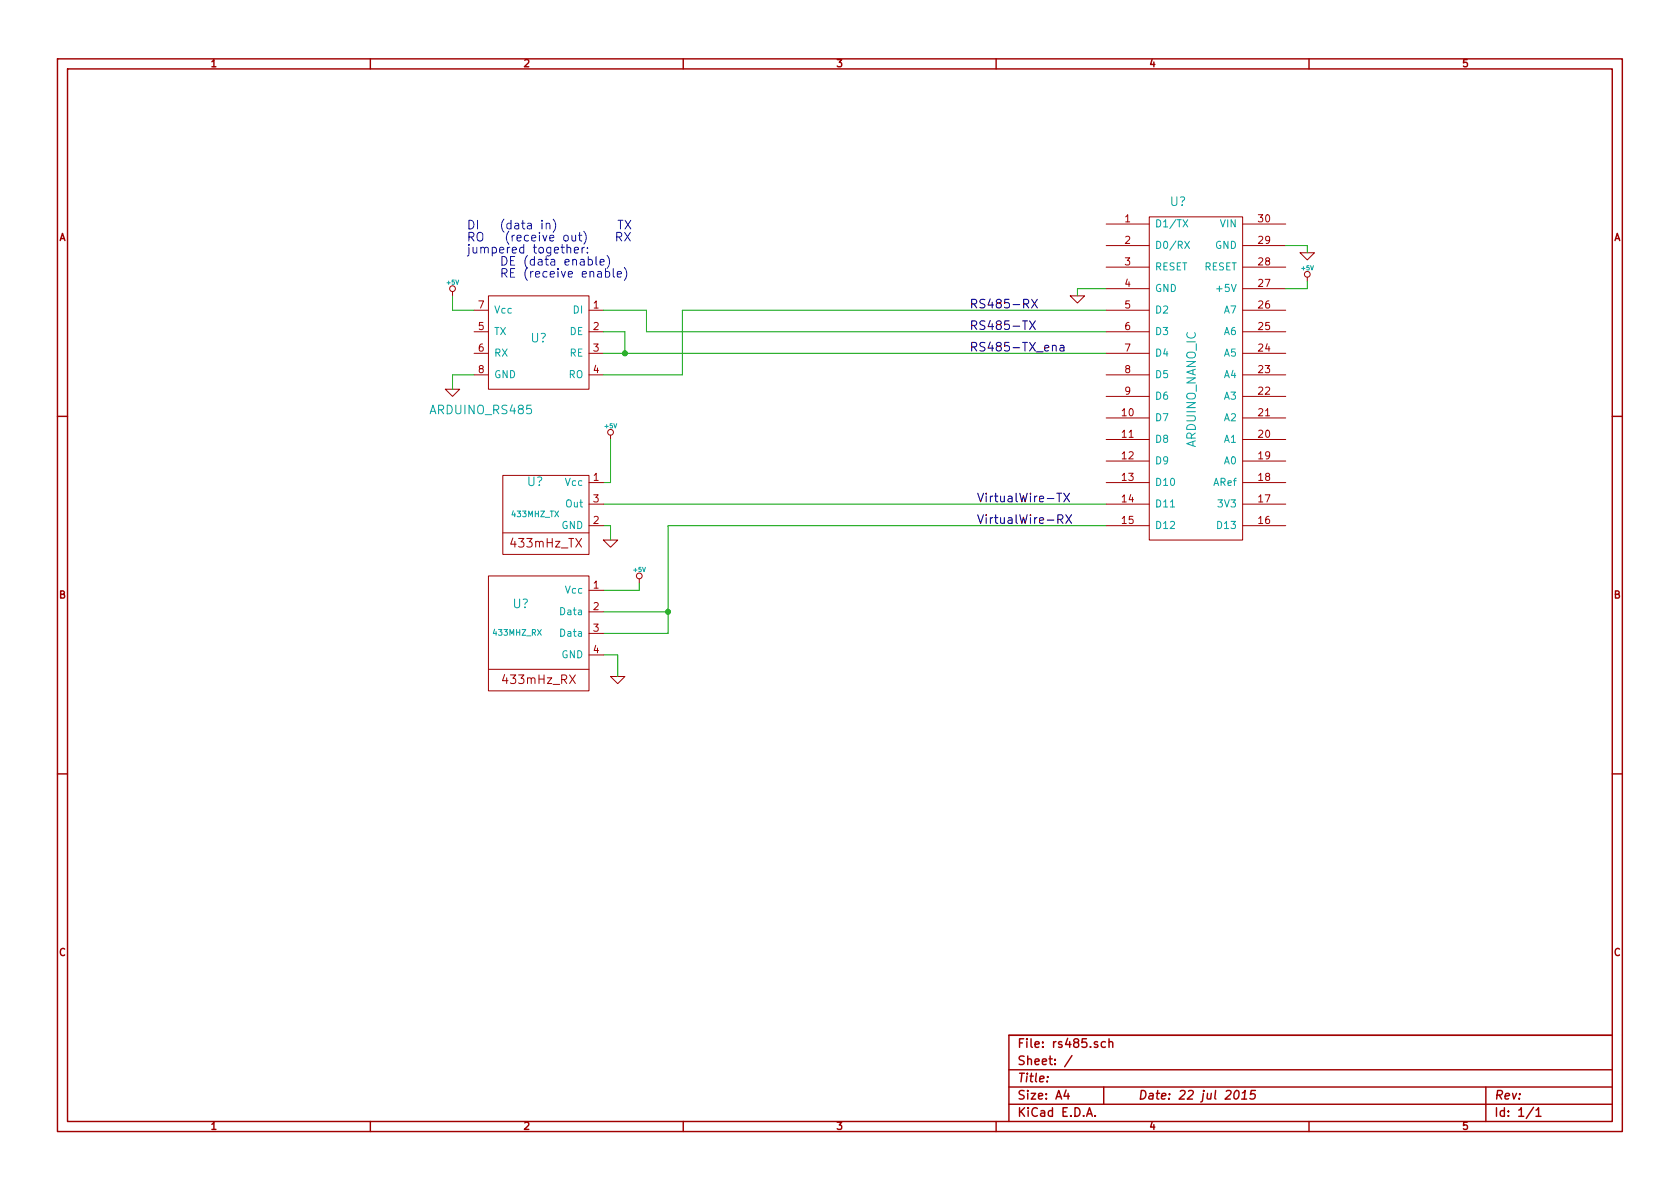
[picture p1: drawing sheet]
<svg xmlns="http://www.w3.org/2000/svg" width="297mm" height="210mm" viewBox="0 0 297 210" stroke-linecap="round" stroke-linejoin="round" font-family="sans-serif">
<g fill="none" stroke="#a00000" stroke-width=".25">
<path d="M10.2 10.4h276.6v189.7h-276.6zM11.9 12.2h273.2v186.1h-273.2zM65.5 10.4v1.8M120.8 10.4v1.8M176.1 10.4v1.8M231.4 10.4v1.8M10.2 73.6h1.7M285.1 73.6h1.7M10.2 136.8h1.7M285.1 136.8h1.7M65.5 198.3v1.8M120.8 198.3v1.8"/>
<path d="M176.1 198.3v1.8M178.4 189.2h106.7M178.4 195.3h106.7M178.4 192.2h106.7M185.2 190.4v.1M188.5 192.8l-.4 1h1M188.8 193.3v1.1M189.5 186.7l-1.3 1.9M192.1 197.4l.5-1.5 .5 1.5M192.3 197h.7M193.6 197.3v.1M195.1 192.2v3.1"/>
<path d="M195.5 184.3a.48 .48 0 0 0-.7 0v.8l.2 .1 .5-.1M196.1 184.3h.1a.36 .36 0 0 1 .5 .1v.8M196.1 183.7v1.5M218.4 193l.4-.2a.88 .88 0 0 1-.3 1.6l-.3-.3a1.19 1.19 0 0 1 .2-1.1zM219.5 194.4h.9M219.7 193.3l.5-.5-.2 1.6M222 192.8h-.8l-.1 .8 .2-.2 .5 .1 .1 .2-.1 .5-.2 .2-.6-.2M231.4 198.3v1.8M262.7 192.2v6.1M271.1 195.8l-1.3 2M271.6 196.3l.4-.4v1.5M271.6 197.4h.9"/>
<path d="M285.1 183.1h-106.7v15.2"/>
</g>
<g fill="none" stroke="#a00000" stroke-width=".18">
<path d="M195.6 39.6h7.6M203.2 38.3h16.5v57.2h-16.5zM219.7 39.6h7.6M80 51.6v.7M83.8 54.9h2.6M83.8 58.7h2.6M86.4 52.3h17.7v16.5h-17.7zM104.1 54.9h2.6M104.1 58.7h2.6M189.2 52.3h2.6l-1.3 1.3zM195.6 43.4h7.6M195.6 47.2h7.6"/>
<path d="M195.6 51h7.6M195.6 54.9h7.6M195.6 58.7h7.6M219.7 43.4h7.6M219.7 47.2h7.6M219.7 51h7.6M219.7 54.9h7.6M219.7 58.7h7.6M229.9 44.7h2.5l-1.3 1.3zM231.1 49v.8M78.7 68.8h2.6l-1.3 1.3zM83.8 62.5h2.6"/>
<path d="M83.8 66.3h2.6M104.1 62.5h2.6M104.1 66.3h2.6M107.9 77v.7M195.6 62.5h7.6M195.6 66.3h7.6M195.6 70.1h7.6M195.6 73.9h7.6M195.6 77.7h7.6M219.7 62.5h7.6M219.7 66.3h7.6M219.7 70.1h7.6"/>
<path d="M219.7 73.9h7.6M219.7 77.7h7.6M88.9 94.2h15.2zM88.9 84.1h15.2v13.9h-15.2zM104.1 85.3h2.6M104.1 89.1h2.6M104.1 93h2.6M106.7 95.5h2.5l-1.3 1.3zM195.6 81.5h7.6M195.6 85.3h7.6M195.6 89.1h7.6M195.6 93h7.6"/>
<path d="M219.7 81.5h7.6M219.7 85.3h7.6M219.7 89.1h7.6M219.7 93h7.6M86.4 118.4h17.7zM86.4 101.8h17.7v20.4h-17.7zM104.1 104.4h2.6M104.1 108.2h2.6M104.1 112h2.6M104.1 115.8h2.6M107.9 119.6h2.6l-1.3 1.3zM113 102.4v.7"/>
<circle cx="80" cy="51" r=".51"/>
<circle cx="231.1" cy="48.5" r=".51"/>
<circle cx="108" cy="76.4" r=".51"/>
<circle cx="113" cy="101.8" r=".51"/>
</g>
<path d="M209.2 38.9l.8 1.2M210 38.9l-.8 1.2M209.5 42.7l.8 1.2M210.3 42.7l-.8 1.2" fill="none" stroke="#00a0a0" stroke-width=".18"/>
<g fill="none" stroke="#00a000" stroke-width=".18">
<path d="M80 52.3v2.6h3.8M106.7 54.9h7.6v3.8h81.3M106.7 58.7h3.8v3.8M195.6 54.9h-75v11.4h-13.9M195.6 51h-5.1v1.3M227.3 43.4h3.8v1.3M231.1 49.8v1.2h-3.8M83.8 66.3h-3.8v2.5M106.7 62.5h88.9M107.9 77.7v7.6h-1.2M106.7 89.1h88.9M106.7 93h1.2v2.5"/>
<path d="M195.6 93h-77.5v19h-11.4M106.7 108.2h11.4M106.7 115.8h2.5v3.8M113 103.1v1.3h-6.3"/>
</g>
<g fill="#00a000" stroke="#00a000" stroke-width=".25">
<circle cx="110.5" cy="62.5" r=".41"/>
<circle cx="118.1" cy="108.2" r=".41"/>
</g>
<g fill="none" stroke="#000" stroke-width=".18">
<path d="M182 56.7l1.1 1.6M182.4 52.9l1 1.6M183.1 56.7l-1.1 1.6M183.4 52.9l-1 1.6M187.5 61.1h.5l.1 1M188.1 61.4l-.5 .1a.3 .3 0 0 0-.2 .3 .3 .3 0 0 0 .2 .3l.5-.1M186.8 87.2h.9M187 91.8h.8l.1-.3v-.3l-.3-.2h-.6v1.6M187.3 87.2v1.5M187.4 91.8l.5 .8M188.1 87.2l1 1.5M188.4 91l1.1 1.6"/>
<path d="M189.1 87.2l-1 1.5M189.5 91l-1.1 1.6"/>
</g>
<g fill="none" stroke="#00f" stroke-width=".18">
<path d="M95.8 39v.1M95.8 39.5v1M96.6 39.6v-.1a.36 .36 0 0 1 .6 .2v.8M96.6 39.5v1M97.8 38.8a1.75 1.75 0 0 1 0 2.3M109.3 39h.8M109.7 39v1.5M110.5 39l1 1.5M111.5 39l-1 1.5M99.7 41.8l.3-.2 .4 .2v.7l-.2 .1-.5-.1zM101.5 44.2l.8-.1-.1-.3-.4-.1-.3 .3 .1 .7h.6M102.6 45.9h.6l.1 1"/>
<path d="M102.9 43.7v1M103.3 46.2l-.5 .1a.3 .3 0 0 0-.2 .3 .3 .3 0 0 0 .2 .3l.5-.1M103.4 43.7l-.3 .1-.2 .2M103.9 44.6v.1M103.9 43.8v.2M104 45.9a.48 .48 0 0 1 .7 .1v.8l-.3 .1-.4-.1M104 45.4v1.5M104.3 48.2l.1-.1a.36 .36 0 0 1 .6 .1v.8M105.4 45.4v1.3l.2 .2M105.7 48.1h.6v.9M106.1 46.4l.7-.2v-.3h-.5l-.2 .2 .1 .7h.6M106.3 48.4h-.5a.3 .3 0 0 0-.2 .3 .3 .3 0 0 0 .2 .3l.5-.1"/>
<path d="M107.1 48.1a.48 .48 0 0 1 .6 .1v.7l-.2 .1-.4-.1M107.1 47.5v1.5M107.3 45.2a1.75 1.75 0 0 1 0 2.3M108.4 47.5v1.3l.3 .2M109 41.9l.8-.1 .1-.2v-.4l-.3-.1h-.6v1.5M109.1 48.5l.8-.1-.1-.3-.4-.1-.3 .2 .1 .7h.6M109.4 41.9l.5 .7M110.4 47.3a1.75 1.75 0 0 1 0 2.3M110.4 41.1l1.1 1.5M111.5 41.1l-1.1 1.5"/>
</g>
<g font-size="2.1" fill="#00f">
<text x="82.5" y="40.6">DI</text>
<text x="86.4" y="40.6">(data in)</text>
<text x="82.5" y="42.8">RO</text>
<text x="82.5" y="44.9">jumpered together:</text>
<text x="85.5" y="47">DE (data enable)</text>
<text x="87.5" y="42.8">(receive out)</text>
<text x="101.7" y="42.8">RX</text>
<text x="85.5" y="49.2">RE (receive enable)</text>
</g>
<g font-size="2.1" fill="#00a0a0">
<text x="206.9" y="36.5">U?</text>
<text x="93.9" y="60.6">U?</text>
<text x="76.3" y="73.3">ARDUINO_RS485</text>
<text x="211.5" y="79.1" transform="rotate(-90 211.5 79.1)">ARDUINO_NANO_IC</text>
<text x="93.2" y="86">U?</text>
<text x="90.7" y="107.6">U?</text>
</g>
<g font-size="2.1">
<text x="171.4" y="58.4">RS485-TX</text>
<text x="171.4" y="54.6">RS485-RX</text>
<text x="171.4" y="62.2">RS485-TX_ena</text>
<text x="172.7" y="88.9">VirtualWire-TX</text>
<text x="172.7" y="92.7">VirtualWire-RX</text>
</g>
<g font-size="2.1" fill="#a00000">
<text x="90.6" y="96.9">433mHz_TX</text>
<text x="89.2" y="121">433mHz_RX</text>
<text x="179.9" y="185.4">File: rs485.sch</text>
<text x="179.9" y="191.5">Title:</text>
<text x="179.9" y="188.4">Sheet: /</text>
<text x="179.9" y="197.6">KiCad E.D.A.</text>
<text x="179.9" y="194.5">Size: A4</text>
<text x="201.2" y="194.5">Date: 22 jul 2015</text>
<text x="264.2" y="194.5">Rev:</text>
<text x="264.2" y="197.6">Id: 1/1</text>
</g>
<g font-size="1.8" fill="#a00000">
<text x="37.3" y="11.9">1</text>
<text x="92.7" y="11.9">2</text>
<text x="148" y="11.9">3</text>
<text x="203.3" y="11.9">4</text>
<text x="258.6" y="11.9">5</text>
<text x="198.9" y="39.4">1</text>
<text x="222.6" y="39.4">30</text>
<text x="10.4" y="42.7">A</text>
<text x="198.9" y="43.2">2</text>
<text x="198.9" y="47">3</text>
<text x="222.6" y="47">28</text>
<text x="222.6" y="43.2">29</text>
<text x="285.3" y="42.7">A</text>
<text x="198.9" y="50.8">4</text>
<text x="222.6" y="50.8">27</text>
<text x="84.6" y="58.4">5</text>
<text x="84.6" y="54.6">7</text>
<text x="104.9" y="54.6">1</text>
<text x="104.9" y="58.4">2</text>
<text x="198.9" y="54.6">5</text>
<text x="198.9" y="58.4">6</text>
<text x="222.6" y="58.4">25</text>
<text x="222.6" y="54.6">26</text>
<text x="84.6" y="62.2">6</text>
<text x="104.9" y="62.2">3</text>
<text x="198.9" y="62.2">7</text>
<text x="222.6" y="62.2">24</text>
<text x="84.6" y="66">8</text>
<text x="104.9" y="66">4</text>
<text x="198.9" y="66">8</text>
<text x="198.9" y="69.8">9</text>
<text x="222.6" y="69.8">22</text>
<text x="222.6" y="66">23</text>
<text x="198.4" y="73.7">10</text>
<text x="198.4" y="77.5">11</text>
<text x="222.6" y="77.5">20</text>
<text x="222.6" y="73.7">21</text>
<text x="198.4" y="81.3">12</text>
<text x="222.6" y="81.3">19</text>
<text x="104.9" y="85.1">1</text>
<text x="104.9" y="88.9">3</text>
<text x="198.4" y="85.1">13</text>
<text x="198.4" y="88.9">14</text>
<text x="222.6" y="88.9">17</text>
<text x="222.6" y="85.1">18</text>
<text x="104.9" y="92.7">2</text>
<text x="198.4" y="92.7">15</text>
<text x="222.6" y="92.7">16</text>
<text x="10.4" y="105.9">B</text>
<text x="104.9" y="104.1">1</text>
<text x="104.9" y="107.9">2</text>
<text x="285.3" y="105.9">B</text>
<text x="104.9" y="111.8">3</text>
<text x="104.9" y="115.6">4</text>
<text x="10.4" y="169.1">C</text>
<text x="285.3" y="169.1">C</text>
<text x="37.3" y="199.8">1</text>
<text x="92.7" y="199.8">2</text>
<text x="148" y="199.8">3</text>
<text x="203.3" y="199.8">4</text>
<text x="258.6" y="199.8">5</text>
</g>
<g font-size="1.8" fill="#00a0a0">
<text x="204.2" y="40.3">D1/TX</text>
<text x="215.7" y="40.3">VIN</text>
<text x="204.2" y="44.1">D0/RX</text>
<text x="204.2" y="47.9">RESET</text>
<text x="212.8" y="47.9">RESET</text>
<text x="214.8" y="44.1">GND</text>
<text x="204.2" y="51.7">GND</text>
<text x="215.5" y="51.7">+5V</text>
<text x="87.4" y="59.3">TX</text>
<text x="87.4" y="55.5">Vcc</text>
<text x="100.7" y="59.3">DE</text>
<text x="101.3" y="55.5">DI</text>
<text x="204.2" y="55.5">D2</text>
<text x="204.2" y="59.3">D3</text>
<text x="216.4" y="59.3">A6</text>
<text x="216.4" y="55.5">A7</text>
<text x="87.4" y="63.1">RX</text>
<text x="100.7" y="63.1">RE</text>
<text x="204.2" y="63.1">D4</text>
<text x="216.4" y="63.1">A5</text>
<text x="87.4" y="66.9">GND</text>
<text x="100.5" y="66.9">RO</text>
<text x="204.2" y="66.9">D5</text>
<text x="204.2" y="70.7">D6</text>
<text x="216.4" y="70.7">A3</text>
<text x="216.4" y="66.9">A4</text>
<text x="204.2" y="74.5">D7</text>
<text x="216.4" y="74.5">A2</text>
<text x="204.2" y="78.4">D8</text>
<text x="204.2" y="82.2">D9</text>
<text x="216.4" y="78.4">A1</text>
<text x="216.4" y="82.2">A0</text>
<text x="100" y="86">Vcc</text>
<text x="100.1" y="89.8">Out</text>
<text x="204.2" y="86">D10</text>
<text x="204.2" y="89.8">D11</text>
<text x="214.6" y="86">ARef</text>
<text x="215.5" y="89.8">3V3</text>
<text x="99.2" y="93.6">GND</text>
<text x="204.2" y="93.6">D12</text>
<text x="215.4" y="93.6">D13</text>
<text x="100" y="105">Vcc</text>
<text x="99.3" y="108.8">Data</text>
<text x="99.3" y="112.6">Data</text>
<text x="99.2" y="116.5">GND</text>
</g>
<g font-size="1.4" fill="#00a0a0">
<text x="90.6" y="91.5">433MHZ_TX</text>
<text x="87.4" y="112.4">433MHZ_RX</text>
</g>
<g font-size="1.1" fill="#00a0a0">
<text x="230.2" y="47.8">+5V</text>
<text x="79" y="50.4">+5V</text>
<text x="107" y="75.8">+5V</text>
<text x="112.1" y="101.2">+5V</text>
</g>
</svg>
